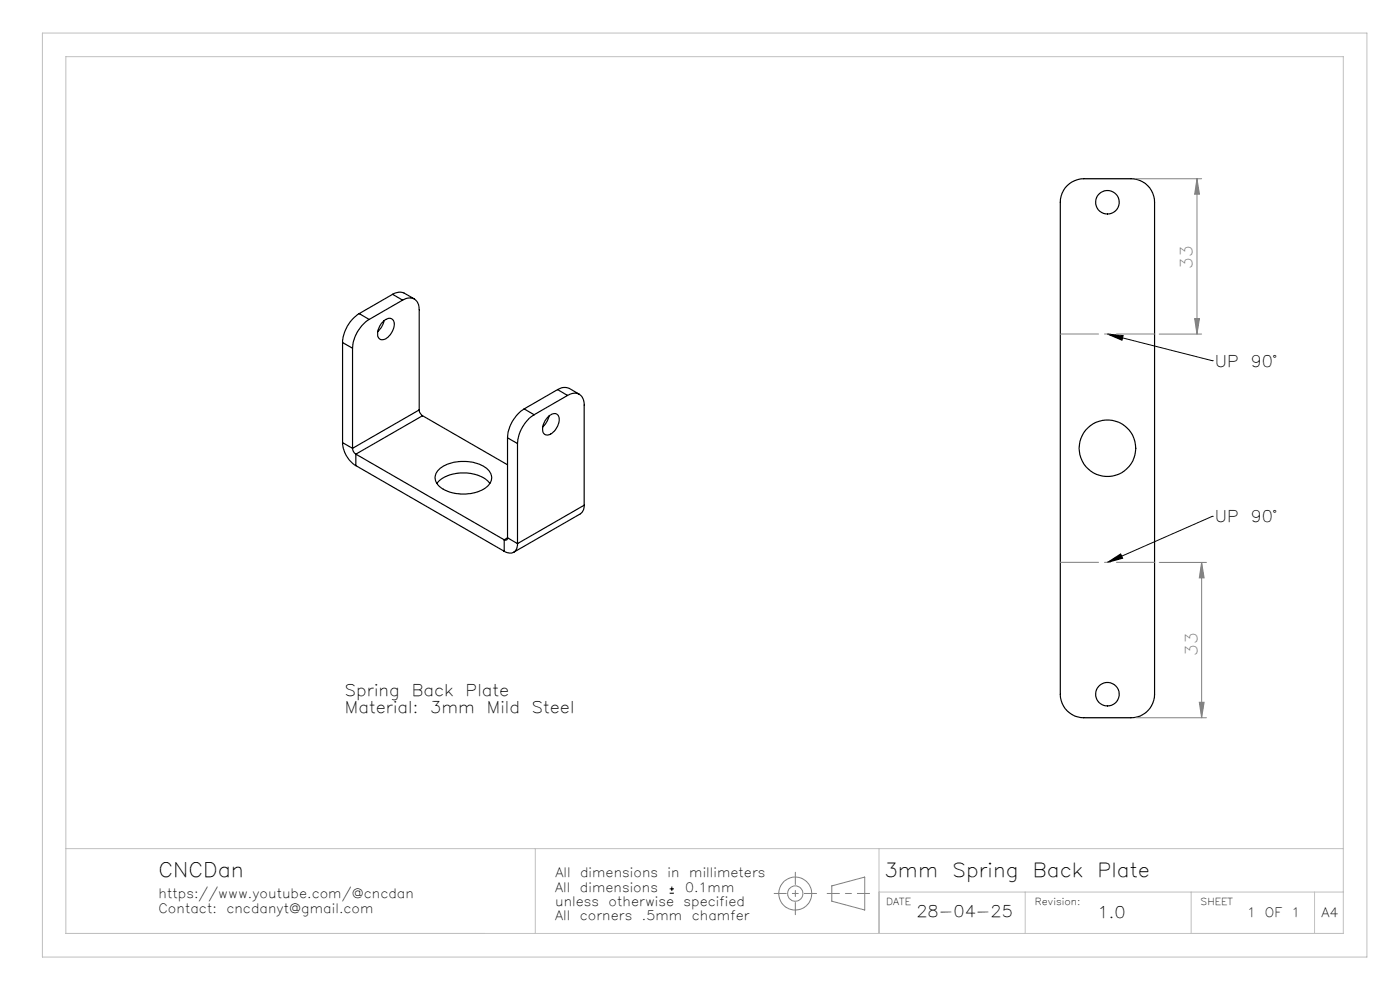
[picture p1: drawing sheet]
<svg xmlns="http://www.w3.org/2000/svg" width="297mm" height="210mm" viewBox="0 0 297 210" stroke-linecap="round" stroke-linejoin="round" font-family="sans-serif">
<g fill="none" stroke="#000" stroke-width=".25">
<path d="M226.4 39.4a5.2 5.2 0 0 1 3.5-1.5h10a5 5 0 0 1 5 5v104.4a5 5 0 0 1-5 5h-10a5 5 0 0 1-5-5v-104.4a5 5 0 0 1 1.5-3.5zM72.7 72.7l2.1 1.2M72.7 72.7v21.2M74.8 73.9v21.2M76.2 66.5a7.8 7.8 0 0 0-3.5 6.2M76.2 66.5l2.1 1.3M78.3 67.8a7.8 7.8 0 0 0-3.5 6.1M81.2 68.3a1.43 1.43 0 0 1 2.2-.4 3.4 3.4 0 0 1-2.2 4.2 1.2 1.2 0 0 1-1.1-1.7l.5-1.3zM81.5 68a4.3 4.3 0 0 1-1.3 2.3M83.3 62.4a2.52 2.52 0 0 1 2.5-.2l2.1 1.2M83.3 62.4l2.1 1.3M83.3 62.4l-7.1 4.1"/>
<path d="M85.4 63.7a2.15 2.15 0 0 1 2.5-.3 2.15 2.15 0 0 1 1 2.3v21.3M85.4 63.7l-7.1 4.1M72.7 93.9a6 6 0 0 0 2.8 4.9M72.7 93.9l2.1 1.2M74.8 95.1a1.6 1.6 0 0 0 .7 1.2M75.5 98.8l31.5 18.1M75.5 96.3v2.5M75.5 96.3l31.5 18.2M88.9 87a1.6 1.6 0 0 0 .7 1.2M88.9 87l-14.1 8.1M89.6 88.2l-14.1 8.1M89.6 88.2l18.1 10.4"/>
<path d="M93.1 99.6a8.9 8.9 0 0 1 9.5-.7 2.54 2.54 0 0 1 1.3 3.6 7.1 7.1 0 0 1-6.6 2.2 5.4 5.4 0 0 1-4.9-2.8 2.3 2.3 0 0 1 .7-2.3zM107.7 92.9l2.1 1.2M107.7 92.9v21.2M109.8 94.1v21.2M111.2 86.7a7.8 7.8 0 0 0-3.5 6.2M111.2 86.7l2.1 1.3M113.3 88a7.9 7.9 0 0 0-3.5 6.1M116.2 88.5a1.43 1.43 0 0 1 2.2-.3 3.3 3.3 0 0 1-2.4 4.1 1.2 1.2 0 0 1-.9-1.7l.5-1.2zM116.5 88.3a4.3 4.3 0 0 1-1.4 2.2M118.3 82.6a2.58 2.58 0 0 1 2.5-.2l2.1 1.2M118.3 82.6l2.1 1.3M118.3 82.6l-7.1 4.1"/>
<path d="M120.4 83.9a2.15 2.15 0 0 1 2.5-.3 2.15 2.15 0 0 1 1 2.3v21.3M120.4 83.9l-7.1 4.1M92.7 102.5a7.9 7.9 0 0 1 7.7-2 5.8 5.8 0 0 1 3.5 2M107 114.5v2.4M107.7 114.1a.44 .44 0 0 1-.2 .4 .44 .44 0 0 1-.5 0M107.7 114.1l2.1 1.2M107.7 114.1l-.7 .4M109.8 115.3a1.71 1.71 0 0 1-.8 1.9 1.71 1.71 0 0 1-2-.3M123.9 107.2l-.1 1-.7 .8-14.1 8.1M123.9 107.2l-14.1 8.1"/>
<circle cx="234.9" cy="42.9" r="2.5"/>
<circle cx="234.9" cy="95.1" r="6"/>
<circle cx="234.9" cy="147.2" r="2.5"/>
</g>
<path d="M234.9 70.9l22.3 5.6M234.9 70.9l3.4 .3-.3 1zM257.2 76.5h.1M234.9 119.3l2.8-1.8 .5 .9zM257.2 109.5h.1M257.2 109.5l-22.3 9.8M142.1 189.5h.9M142.1 188.6h.9M142.5 188.1v.9" fill="none" stroke="#000" stroke-width=".21"/>
<g fill="none" stroke="#808080" stroke-width=".21">
<path d="M240.9 37.9h14M253.9 37.9v33M253.9 37.9l.6 3.3h-1.1zM245.9 70.9h9M253.4 67.6h1.1l-.6 3.3zM245.9 119.3h10M254.9 119.3l.5 3.3h-1zM254.9 119.3v33M240.9 152.3h15M254.4 149h1l-.5 3.3zM176.5 187.9l6.9-1.9v7l-6.9-1.8z"/>
<circle cx="168.7" cy="189.5" r="3.5"/>
<circle cx="168.7" cy="189.5" r="1.62"/>
</g>
<path d="M245 70.9h-20M225 119.3h20" fill="none" stroke="#808080" stroke-width=".21" stroke-dasharray="15.2 1.3 1.3 1.3" stroke-dashoffset="7.1"/>
<path d="M164.2 189.5h9M168.7 194v-9M175.5 189.5h9" fill="none" stroke="#808080" stroke-width=".21" stroke-dasharray="6.3 1.3 1.3 1.3" stroke-dashoffset="3.8"/>
<path d="M9 7h281v196h-281zM14 12h271v186h-271zM14 180h271M113.6 180v18M186.5 180v18M186.5 189.2h98.5M217.5 189.2v8.8M252.7 189.2v8.8M278.9 189.2v8.8" fill="none" stroke="#c0c0c0" stroke-width=".21"/>
<path d="M234.9 70.9l3.4 .3-.3 1zM234.9 119.3l2.8-1.8 .5 .9z" fill="#000"/>
<g fill="#808080">
<path d="M253.4 67.6h1.1l-.6 3.3zM253.9 37.9l.6 3.3h-1.1z"/>
<path d="M254.9 119.3l.5 3.3h-1zM254.4 149h1l-.5 3.3z"/>
</g>
<text font-size="4.2" x="33.6" y="186">CNCDan</text>
<g font-size="4.1">
<text x="187.6" y="186">3mm</text>
<text x="202.1" y="186">Spring</text>
<text x="219.1" y="186">Back</text>
<text x="232.8" y="186">Plate</text>
</g>
<g font-size="3.5" fill="#808080">
<text x="253" y="57" transform="rotate(-90 253 57)">33</text>
<text x="254" y="139.2" transform="rotate(-90 254 139.2)">33</text>
</g>
<g font-size="3.4">
<text x="257.7" y="77.8">UP</text>
<text x="265.3" y="77.8">90°</text>
<text x="257.7" y="110.8">UP</text>
<text x="265.3" y="110.8">90°</text>
<text x="73.2" y="147.7">Spring</text>
<text x="87.3" y="147.7">Back</text>
<text x="98.8" y="147.7">Plate</text>
<text x="73.2" y="151.2">Material:</text>
<text x="91.3" y="151.2">3mm</text>
<text x="103.3" y="151.2">Mild</text>
<text x="112.8" y="151.2">Steel</text>
<text x="194.4" y="194.6">28-04-25</text>
<text x="232.8" y="194.7">1.0</text>
</g>
<g font-size="2.7">
<text x="117.8" y="186">All</text>
<text x="123.1" y="186">dimensions</text>
<text x="141.6" y="186">in</text>
<text x="146.2" y="186">millimeters</text>
<text x="33.6" y="190.6">https://www.youtube.com/@cncdan</text>
<text x="117.8" y="189.2">All</text>
<text x="123" y="189.2">dimensions</text>
<text x="145.3" y="189.2">0.1mm</text>
<text x="33.6" y="193.6">Contact:</text>
<text x="48" y="193.6">cncdanyt@gmail.com</text>
<text x="117.8" y="192.2">unless</text>
<text x="117.8" y="195.2">All</text>
<text x="123" y="195.2">corners</text>
<text x="129.1" y="192.2">otherwise</text>
<text x="136.2" y="195.2">.5mm</text>
<text x="145" y="192.2">specified</text>
<text x="146.8" y="195.2">chamfer</text>
<text x="264.6" y="194.5">1</text>
<text x="268.4" y="194.5">OF</text>
<text x="273.9" y="194.5">1</text>
<text x="280.3" y="194.5">A4</text>
</g>
<g font-size="2">
<text x="188" y="192">DATE</text>
<text x="219.5" y="192">Revision:</text>
<text x="254.7" y="192">SHEET</text>
</g>
</svg>
